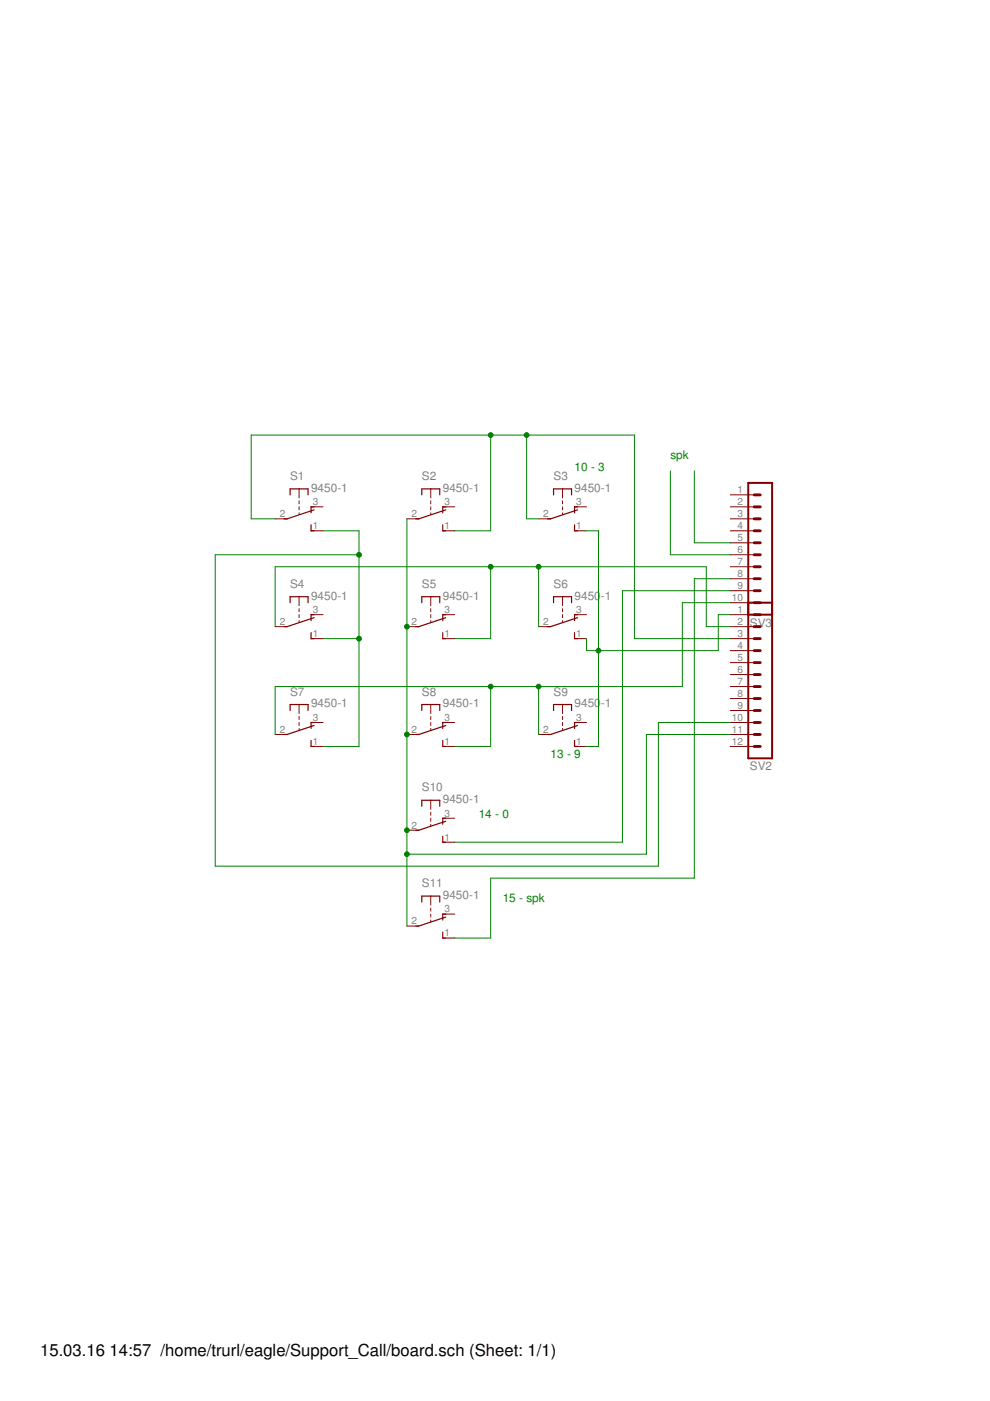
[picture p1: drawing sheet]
<?xml version="1.0" encoding="utf-8"?>
<!DOCTYPE eagle SYSTEM "eagle.dtd">
<eagle version="7.2.0">
<drawing>
<settings>
<setting alwaysvectorfont="no"/>
<setting verticaltext="up"/>
</settings>
<grid distance="0.1" unitdist="inch" unit="inch" style="lines" multiple="1" display="no" altdistance="0.01" altunitdist="inch" altunit="inch"/>
<schematic xreflabel="%F%N/%S.%C%R" xrefpart="/%S.%C%R">
<libraries>
<library name="switch-misc">
<symbols>
<symbol name="TSU">
<wire x1="0" y1="-3.175" x2="0" y2="-2.54" width="0.254" layer="94"/>
<wire x1="0" y1="-2.54" x2="-1.905" y2="3.175" width="0.254" layer="94"/>
<wire x1="1.27" y1="2.54" x2="2.54" y2="2.54" width="0.254" layer="94"/>
<wire x1="2.54" y1="2.54" x2="2.54" y2="3.175" width="0.254" layer="94"/>
<wire x1="-2.54" y1="2.54" x2="-1.27" y2="2.54" width="0.254" layer="94"/>
<wire x1="-2.54" y1="2.54" x2="-2.54" y2="3.175" width="0.254" layer="94"/>
<wire x1="-0.889" y1="0" x2="-1.27" y2="0" width="0.1524" layer="94"/>
<wire x1="-1.905" y1="0" x2="-2.54" y2="0" width="0.1524" layer="94"/>
<wire x1="-3.175" y1="0" x2="-3.81" y2="0" width="0.1524" layer="94"/>
<wire x1="-6.35" y1="1.905" x2="-5.08" y2="1.905" width="0.254" layer="94"/>
<wire x1="-6.35" y1="1.905" x2="-6.35" y2="0" width="0.254" layer="94"/>
<wire x1="-6.35" y1="-1.905" x2="-5.08" y2="-1.905" width="0.254" layer="94"/>
<wire x1="-6.35" y1="0" x2="-4.445" y2="0" width="0.1524" layer="94"/>
<wire x1="-6.35" y1="0" x2="-6.35" y2="-1.905" width="0.254" layer="94"/>
<text x="-8.255" y="-1.905" size="1.778" layer="95" rot="R90">&gt;NAME</text>
<text x="-5.715" y="2.54" size="1.778" layer="96" rot="R90">&gt;VALUE</text>
<pin name="P" x="0" y="-5.08" visible="pad" length="short" direction="pas" rot="R90"/>
<pin name="S" x="2.54" y="5.08" visible="pad" length="short" direction="pas" rot="R270"/>
<pin name="O" x="-2.54" y="5.08" visible="pad" length="short" direction="pas" rot="R270"/>
</symbol>
</symbols>
<devicesets>
<deviceset name="9450-1" prefix="S">
<gates>
<gate name="1" symbol="TSU" x="0" y="0"/>
</gates>
<devices>
<device name="" package="9450-1">
<connects>
<connect gate="1" pin="O" pad="3"/>
<connect gate="1" pin="P" pad="2"/>
<connect gate="1" pin="S" pad="1"/>
</connects>
<technologies>
<technology name=""/>
</technologies>
</device>
</devices>
</deviceset>
</devicesets>
</library>
<library name="con-lstb">
<symbols>
<symbol name="MA12-1">
<wire x1="3.81" y1="-15.24" x2="-1.27" y2="-15.24" width="0.4064" layer="94"/>
<wire x1="1.27" y1="-7.62" x2="2.54" y2="-7.62" width="0.6096" layer="94"/>
<wire x1="1.27" y1="-10.16" x2="2.54" y2="-10.16" width="0.6096" layer="94"/>
<wire x1="1.27" y1="-12.7" x2="2.54" y2="-12.7" width="0.6096" layer="94"/>
<wire x1="1.27" y1="-2.54" x2="2.54" y2="-2.54" width="0.6096" layer="94"/>
<wire x1="1.27" y1="-5.08" x2="2.54" y2="-5.08" width="0.6096" layer="94"/>
<wire x1="1.27" y1="5.08" x2="2.54" y2="5.08" width="0.6096" layer="94"/>
<wire x1="1.27" y1="2.54" x2="2.54" y2="2.54" width="0.6096" layer="94"/>
<wire x1="1.27" y1="0" x2="2.54" y2="0" width="0.6096" layer="94"/>
<wire x1="1.27" y1="10.16" x2="2.54" y2="10.16" width="0.6096" layer="94"/>
<wire x1="1.27" y1="7.62" x2="2.54" y2="7.62" width="0.6096" layer="94"/>
<wire x1="1.27" y1="15.24" x2="2.54" y2="15.24" width="0.6096" layer="94"/>
<wire x1="1.27" y1="12.7" x2="2.54" y2="12.7" width="0.6096" layer="94"/>
<wire x1="-1.27" y1="17.78" x2="-1.27" y2="-15.24" width="0.4064" layer="94"/>
<wire x1="3.81" y1="-15.24" x2="3.81" y2="17.78" width="0.4064" layer="94"/>
<wire x1="-1.27" y1="17.78" x2="3.81" y2="17.78" width="0.4064" layer="94"/>
<text x="-1.27" y="-17.78" size="1.778" layer="96">&gt;VALUE</text>
<text x="-1.27" y="18.542" size="1.778" layer="95">&gt;NAME</text>
<pin name="1" x="7.62" y="-12.7" visible="pad" length="middle" direction="pas" swaplevel="1" rot="R180"/>
<pin name="2" x="7.62" y="-10.16" visible="pad" length="middle" direction="pas" swaplevel="1" rot="R180"/>
<pin name="3" x="7.62" y="-7.62" visible="pad" length="middle" direction="pas" swaplevel="1" rot="R180"/>
<pin name="4" x="7.62" y="-5.08" visible="pad" length="middle" direction="pas" swaplevel="1" rot="R180"/>
<pin name="5" x="7.62" y="-2.54" visible="pad" length="middle" direction="pas" swaplevel="1" rot="R180"/>
<pin name="6" x="7.62" y="0" visible="pad" length="middle" direction="pas" swaplevel="1" rot="R180"/>
<pin name="7" x="7.62" y="2.54" visible="pad" length="middle" direction="pas" swaplevel="1" rot="R180"/>
<pin name="8" x="7.62" y="5.08" visible="pad" length="middle" direction="pas" swaplevel="1" rot="R180"/>
<pin name="9" x="7.62" y="7.62" visible="pad" length="middle" direction="pas" swaplevel="1" rot="R180"/>
<pin name="10" x="7.62" y="10.16" visible="pad" length="middle" direction="pas" swaplevel="1" rot="R180"/>
<pin name="11" x="7.62" y="12.7" visible="pad" length="middle" direction="pas" swaplevel="1" rot="R180"/>
<pin name="12" x="7.62" y="15.24" visible="pad" length="middle" direction="pas" swaplevel="1" rot="R180"/>
</symbol>
<symbol name="MA10-1">
<wire x1="3.81" y1="-12.7" x2="-1.27" y2="-12.7" width="0.4064" layer="94"/>
<wire x1="1.27" y1="-5.08" x2="2.54" y2="-5.08" width="0.6096" layer="94"/>
<wire x1="1.27" y1="-7.62" x2="2.54" y2="-7.62" width="0.6096" layer="94"/>
<wire x1="1.27" y1="-10.16" x2="2.54" y2="-10.16" width="0.6096" layer="94"/>
<wire x1="1.27" y1="0" x2="2.54" y2="0" width="0.6096" layer="94"/>
<wire x1="1.27" y1="-2.54" x2="2.54" y2="-2.54" width="0.6096" layer="94"/>
<wire x1="1.27" y1="7.62" x2="2.54" y2="7.62" width="0.6096" layer="94"/>
<wire x1="1.27" y1="5.08" x2="2.54" y2="5.08" width="0.6096" layer="94"/>
<wire x1="1.27" y1="2.54" x2="2.54" y2="2.54" width="0.6096" layer="94"/>
<wire x1="1.27" y1="12.7" x2="2.54" y2="12.7" width="0.6096" layer="94"/>
<wire x1="1.27" y1="10.16" x2="2.54" y2="10.16" width="0.6096" layer="94"/>
<wire x1="-1.27" y1="15.24" x2="-1.27" y2="-12.7" width="0.4064" layer="94"/>
<wire x1="3.81" y1="-12.7" x2="3.81" y2="15.24" width="0.4064" layer="94"/>
<wire x1="-1.27" y1="15.24" x2="3.81" y2="15.24" width="0.4064" layer="94"/>
<text x="-1.27" y="-15.24" size="1.778" layer="96">&gt;VALUE</text>
<text x="-1.27" y="16.002" size="1.778" layer="95">&gt;NAME</text>
<pin name="1" x="7.62" y="-10.16" visible="pad" length="middle" direction="pas" swaplevel="1" rot="R180"/>
<pin name="2" x="7.62" y="-7.62" visible="pad" length="middle" direction="pas" swaplevel="1" rot="R180"/>
<pin name="3" x="7.62" y="-5.08" visible="pad" length="middle" direction="pas" swaplevel="1" rot="R180"/>
<pin name="4" x="7.62" y="-2.54" visible="pad" length="middle" direction="pas" swaplevel="1" rot="R180"/>
<pin name="5" x="7.62" y="0" visible="pad" length="middle" direction="pas" swaplevel="1" rot="R180"/>
<pin name="6" x="7.62" y="2.54" visible="pad" length="middle" direction="pas" swaplevel="1" rot="R180"/>
<pin name="7" x="7.62" y="5.08" visible="pad" length="middle" direction="pas" swaplevel="1" rot="R180"/>
<pin name="8" x="7.62" y="7.62" visible="pad" length="middle" direction="pas" swaplevel="1" rot="R180"/>
<pin name="9" x="7.62" y="10.16" visible="pad" length="middle" direction="pas" swaplevel="1" rot="R180"/>
<pin name="10" x="7.62" y="12.7" visible="pad" length="middle" direction="pas" swaplevel="1" rot="R180"/>
</symbol>
</symbols>
<devicesets>
<deviceset name="MA12-1" prefix="SV" uservalue="yes">
<gates>
<gate name="1" symbol="MA12-1" x="0" y="0"/>
</gates>
<devices>
<device name="" package="MA12-1">
<connects>
<connect gate="1" pin="1" pad="1"/>
<connect gate="1" pin="10" pad="10"/>
<connect gate="1" pin="11" pad="11"/>
<connect gate="1" pin="12" pad="12"/>
<connect gate="1" pin="2" pad="2"/>
<connect gate="1" pin="3" pad="3"/>
<connect gate="1" pin="4" pad="4"/>
<connect gate="1" pin="5" pad="5"/>
<connect gate="1" pin="6" pad="6"/>
<connect gate="1" pin="7" pad="7"/>
<connect gate="1" pin="8" pad="8"/>
<connect gate="1" pin="9" pad="9"/>
</connects>
<technologies>
<technology name="">
<attribute name="MF" value="" constant="no"/>
<attribute name="MPN" value="" constant="no"/>
<attribute name="OC_FARNELL" value="unknown" constant="no"/>
<attribute name="OC_NEWARK" value="unknown" constant="no"/>
</technology>
</technologies>
</device>
</devices>
</deviceset>
<deviceset name="MA10-1" prefix="SV" uservalue="yes">
<gates>
<gate name="1" symbol="MA10-1" x="0" y="0"/>
</gates>
<devices>
<device name="" package="MA10-1">
<connects>
<connect gate="1" pin="1" pad="1"/>
<connect gate="1" pin="10" pad="10"/>
<connect gate="1" pin="2" pad="2"/>
<connect gate="1" pin="3" pad="3"/>
<connect gate="1" pin="4" pad="4"/>
<connect gate="1" pin="5" pad="5"/>
<connect gate="1" pin="6" pad="6"/>
<connect gate="1" pin="7" pad="7"/>
<connect gate="1" pin="8" pad="8"/>
<connect gate="1" pin="9" pad="9"/>
</connects>
<technologies>
<technology name="">
<attribute name="MF" value="" constant="no"/>
<attribute name="MPN" value="" constant="no"/>
<attribute name="OC_FARNELL" value="unknown" constant="no"/>
<attribute name="OC_NEWARK" value="unknown" constant="no"/>
</technology>
</technologies>
</device>
</devices>
</deviceset>
</devicesets>
</library>
</libraries>
<attributes>
</attributes>
<variantdefs>
</variantdefs>
<classes>
<class number="0" name="default" width="0" drill="0">
</class>
</classes>
<parts>
<part name="S1" library="switch-misc" deviceset="9450-1" device=""/>
<part name="S2" library="switch-misc" deviceset="9450-1" device=""/>
<part name="S3" library="switch-misc" deviceset="9450-1" device=""/>
<part name="S4" library="switch-misc" deviceset="9450-1" device=""/>
<part name="S5" library="switch-misc" deviceset="9450-1" device=""/>
<part name="S6" library="switch-misc" deviceset="9450-1" device=""/>
<part name="S7" library="switch-misc" deviceset="9450-1" device=""/>
<part name="S8" library="switch-misc" deviceset="9450-1" device=""/>
<part name="S9" library="switch-misc" deviceset="9450-1" device=""/>
<part name="S10" library="switch-misc" deviceset="9450-1" device=""/>
<part name="S11" library="switch-misc" deviceset="9450-1" device=""/>
<part name="SV2" library="con-lstb" deviceset="MA12-1" device=""/>
<part name="SV3" library="con-lstb" deviceset="MA10-1" device=""/>
</parts>
<sheets>
<sheet>
<plain>
<text x="91.44" y="91.44" size="1.778" layer="91">spk</text>
<text x="55.88" y="-2.54" size="1.778" layer="91">15 - spk</text>
<text x="50.8" y="15.24" size="1.778" layer="91">14 - 0</text>
<text x="71.12" y="88.9" size="1.778" layer="91">10 - 3</text>
<text x="66.04" y="27.94" size="1.778" layer="91">13 - 9</text>
</plain>
<instances>
<instance part="S1" gate="1" x="12.7" y="78.74" rot="R270"/>
<instance part="S2" gate="1" x="40.64" y="78.74" rot="R270"/>
<instance part="S3" gate="1" x="68.58" y="78.74" rot="R270"/>
<instance part="S4" gate="1" x="12.7" y="55.88" rot="R270"/>
<instance part="S5" gate="1" x="40.64" y="55.88" rot="R270"/>
<instance part="S6" gate="1" x="68.58" y="55.88" rot="R270"/>
<instance part="S7" gate="1" x="12.7" y="33.02" rot="R270"/>
<instance part="S8" gate="1" x="40.64" y="33.02" rot="R270"/>
<instance part="S9" gate="1" x="68.58" y="33.02" rot="R270"/>
<instance part="S10" gate="1" x="40.64" y="12.7" rot="R270"/>
<instance part="S11" gate="1" x="40.64" y="-7.62" rot="R270"/>
<instance part="SV2" gate="1" x="111.76" y="45.72" rot="R180"/>
<instance part="SV3" gate="1" x="111.76" y="73.66" rot="R180"/>
</instances>
<busses>
</busses>
<nets>
<net name="N$1" class="0">
<segment>
<pinref part="SV2" gate="1" pin="10"/>
<wire x1="104.14" y1="35.56" x2="88.9" y2="35.56" width="0.1524" layer="91"/>
<wire x1="88.9" y1="35.56" x2="88.9" y2="5.08" width="0.1524" layer="91"/>
<wire x1="88.9" y1="5.08" x2="-5.08" y2="5.08" width="0.1524" layer="91"/>
<wire x1="-5.08" y1="5.08" x2="-5.08" y2="71.12" width="0.1524" layer="91"/>
<wire x1="-5.08" y1="71.12" x2="25.4" y2="71.12" width="0.1524" layer="91"/>
<wire x1="25.4" y1="71.12" x2="25.4" y2="76.2" width="0.1524" layer="91"/>
<pinref part="S1" gate="1" pin="S"/>
<wire x1="25.4" y1="76.2" x2="17.78" y2="76.2" width="0.1524" layer="91"/>
<pinref part="S4" gate="1" pin="S"/>
<wire x1="17.78" y1="53.34" x2="25.4" y2="53.34" width="0.1524" layer="91"/>
<wire x1="25.4" y1="53.34" x2="25.4" y2="71.12" width="0.1524" layer="91"/>
<junction x="25.4" y="71.12"/>
<pinref part="S7" gate="1" pin="S"/>
<wire x1="17.78" y1="30.48" x2="25.4" y2="30.48" width="0.1524" layer="91"/>
<wire x1="25.4" y1="30.48" x2="25.4" y2="53.34" width="0.1524" layer="91"/>
<junction x="25.4" y="53.34"/>
</segment>
</net>
<net name="N$2" class="0">
<segment>
<pinref part="SV2" gate="1" pin="11"/>
<wire x1="104.14" y1="33.02" x2="86.36" y2="33.02" width="0.1524" layer="91"/>
<wire x1="86.36" y1="33.02" x2="86.36" y2="7.62" width="0.1524" layer="91"/>
<pinref part="S10" gate="1" pin="P"/>
<wire x1="86.36" y1="7.62" x2="35.56" y2="7.62" width="0.1524" layer="91"/>
<wire x1="35.56" y1="7.62" x2="35.56" y2="12.7" width="0.1524" layer="91"/>
<pinref part="S8" gate="1" pin="P"/>
<wire x1="35.56" y1="12.7" x2="35.56" y2="33.02" width="0.1524" layer="91"/>
<junction x="35.56" y="12.7"/>
<pinref part="S5" gate="1" pin="P"/>
<wire x1="35.56" y1="33.02" x2="35.56" y2="55.88" width="0.1524" layer="91"/>
<junction x="35.56" y="33.02"/>
<pinref part="S2" gate="1" pin="P"/>
<wire x1="35.56" y1="55.88" x2="35.56" y2="78.74" width="0.1524" layer="91"/>
<junction x="35.56" y="55.88"/>
<pinref part="S11" gate="1" pin="P"/>
<wire x1="35.56" y1="7.62" x2="35.56" y2="-7.62" width="0.1524" layer="91"/>
<junction x="35.56" y="7.62"/>
</segment>
</net>
<net name="N$3" class="0">
<segment>
<pinref part="S2" gate="1" pin="S"/>
<wire x1="45.72" y1="76.2" x2="53.34" y2="76.2" width="0.1524" layer="91"/>
<pinref part="SV2" gate="1" pin="3"/>
<wire x1="104.14" y1="53.34" x2="83.82" y2="53.34" width="0.1524" layer="91"/>
<wire x1="83.82" y1="53.34" x2="83.82" y2="96.52" width="0.1524" layer="91"/>
<wire x1="83.82" y1="96.52" x2="60.96" y2="96.52" width="0.1524" layer="91"/>
<wire x1="60.96" y1="96.52" x2="53.34" y2="96.52" width="0.1524" layer="91"/>
<wire x1="53.34" y1="96.52" x2="2.54" y2="96.52" width="0.1524" layer="91"/>
<wire x1="2.54" y1="96.52" x2="2.54" y2="78.74" width="0.1524" layer="91"/>
<pinref part="S1" gate="1" pin="P"/>
<wire x1="2.54" y1="78.74" x2="7.62" y2="78.74" width="0.1524" layer="91"/>
<wire x1="53.34" y1="76.2" x2="53.34" y2="96.52" width="0.1524" layer="91"/>
<junction x="53.34" y="96.52"/>
<pinref part="S3" gate="1" pin="P"/>
<wire x1="63.5" y1="78.74" x2="60.96" y2="78.74" width="0.1524" layer="91"/>
<wire x1="60.96" y1="78.74" x2="60.96" y2="96.52" width="0.1524" layer="91"/>
<junction x="60.96" y="96.52"/>
</segment>
</net>
<net name="N$4" class="0">
<segment>
<pinref part="S5" gate="1" pin="S"/>
<wire x1="45.72" y1="53.34" x2="53.34" y2="53.34" width="0.1524" layer="91"/>
<pinref part="SV2" gate="1" pin="2"/>
<wire x1="104.14" y1="55.88" x2="99.06" y2="55.88" width="0.1524" layer="91"/>
<wire x1="99.06" y1="55.88" x2="99.06" y2="68.58" width="0.1524" layer="91"/>
<pinref part="S4" gate="1" pin="P"/>
<wire x1="99.06" y1="68.58" x2="63.5" y2="68.58" width="0.1524" layer="91"/>
<wire x1="63.5" y1="68.58" x2="53.34" y2="68.58" width="0.1524" layer="91"/>
<wire x1="53.34" y1="68.58" x2="7.62" y2="68.58" width="0.1524" layer="91"/>
<wire x1="7.62" y1="68.58" x2="7.62" y2="55.88" width="0.1524" layer="91"/>
<wire x1="53.34" y1="53.34" x2="53.34" y2="68.58" width="0.1524" layer="91"/>
<junction x="53.34" y="68.58"/>
<pinref part="S6" gate="1" pin="P"/>
<wire x1="63.5" y1="55.88" x2="63.5" y2="68.58" width="0.1524" layer="91"/>
<junction x="63.5" y="68.58"/>
</segment>
</net>
<net name="N$5" class="0">
<segment>
<pinref part="S8" gate="1" pin="S"/>
<wire x1="45.72" y1="30.48" x2="53.34" y2="30.48" width="0.1524" layer="91"/>
<pinref part="SV3" gate="1" pin="10"/>
<wire x1="104.14" y1="60.96" x2="93.98" y2="60.96" width="0.1524" layer="91"/>
<wire x1="93.98" y1="60.96" x2="93.98" y2="43.18" width="0.1524" layer="91"/>
<pinref part="S7" gate="1" pin="P"/>
<wire x1="93.98" y1="43.18" x2="63.5" y2="43.18" width="0.1524" layer="91"/>
<wire x1="63.5" y1="43.18" x2="53.34" y2="43.18" width="0.1524" layer="91"/>
<wire x1="53.34" y1="43.18" x2="7.62" y2="43.18" width="0.1524" layer="91"/>
<wire x1="7.62" y1="43.18" x2="7.62" y2="33.02" width="0.1524" layer="91"/>
<wire x1="53.34" y1="30.48" x2="53.34" y2="43.18" width="0.1524" layer="91"/>
<junction x="53.34" y="43.18"/>
<pinref part="S9" gate="1" pin="P"/>
<wire x1="63.5" y1="33.02" x2="63.5" y2="43.18" width="0.1524" layer="91"/>
<junction x="63.5" y="43.18"/>
</segment>
</net>
<net name="N$7" class="0">
<segment>
<pinref part="SV2" gate="1" pin="1"/>
<wire x1="104.14" y1="58.42" x2="101.6" y2="58.42" width="0.1524" layer="91"/>
<wire x1="101.6" y1="58.42" x2="101.6" y2="50.8" width="0.1524" layer="91"/>
<pinref part="S6" gate="1" pin="S"/>
<wire x1="101.6" y1="50.8" x2="76.2" y2="50.8" width="0.1524" layer="91"/>
<wire x1="76.2" y1="50.8" x2="73.66" y2="50.8" width="0.1524" layer="91"/>
<wire x1="73.66" y1="50.8" x2="73.66" y2="53.34" width="0.1524" layer="91"/>
<pinref part="S3" gate="1" pin="S"/>
<wire x1="73.66" y1="76.2" x2="76.2" y2="76.2" width="0.1524" layer="91"/>
<wire x1="76.2" y1="76.2" x2="76.2" y2="50.8" width="0.1524" layer="91"/>
<junction x="76.2" y="50.8"/>
<wire x1="76.2" y1="50.8" x2="76.2" y2="30.48" width="0.1524" layer="91"/>
<pinref part="S9" gate="1" pin="S"/>
<wire x1="76.2" y1="30.48" x2="73.66" y2="30.48" width="0.1524" layer="91"/>
</segment>
</net>
<net name="N$9" class="0">
<segment>
<pinref part="SV3" gate="1" pin="9"/>
<wire x1="104.14" y1="63.5" x2="81.28" y2="63.5" width="0.1524" layer="91"/>
<wire x1="81.28" y1="63.5" x2="81.28" y2="10.16" width="0.1524" layer="91"/>
<pinref part="S10" gate="1" pin="S"/>
<wire x1="81.28" y1="10.16" x2="45.72" y2="10.16" width="0.1524" layer="91"/>
</segment>
</net>
<net name="N$10" class="0">
<segment>
<pinref part="SV3" gate="1" pin="8"/>
<wire x1="104.14" y1="66.04" x2="96.52" y2="66.04" width="0.1524" layer="91"/>
<wire x1="96.52" y1="66.04" x2="96.52" y2="2.54" width="0.1524" layer="91"/>
<wire x1="96.52" y1="2.54" x2="53.34" y2="2.54" width="0.1524" layer="91"/>
<wire x1="53.34" y1="2.54" x2="53.34" y2="-10.16" width="0.1524" layer="91"/>
<pinref part="S11" gate="1" pin="S"/>
<wire x1="53.34" y1="-10.16" x2="45.72" y2="-10.16" width="0.1524" layer="91"/>
</segment>
</net>
<net name="N$6" class="0">
<segment>
<pinref part="SV3" gate="1" pin="5"/>
<wire x1="104.14" y1="73.66" x2="96.52" y2="73.66" width="0.1524" layer="91"/>
<wire x1="96.52" y1="73.66" x2="96.52" y2="88.9" width="0.1524" layer="91"/>
</segment>
</net>
<net name="N$8" class="0">
<segment>
<pinref part="SV3" gate="1" pin="6"/>
<wire x1="104.14" y1="71.12" x2="91.44" y2="71.12" width="0.1524" layer="91"/>
<wire x1="91.44" y1="71.12" x2="91.44" y2="88.9" width="0.1524" layer="91"/>
</segment>
</net>
</nets>
</sheet>
</sheets>
</schematic>
</drawing>
</eagle>
